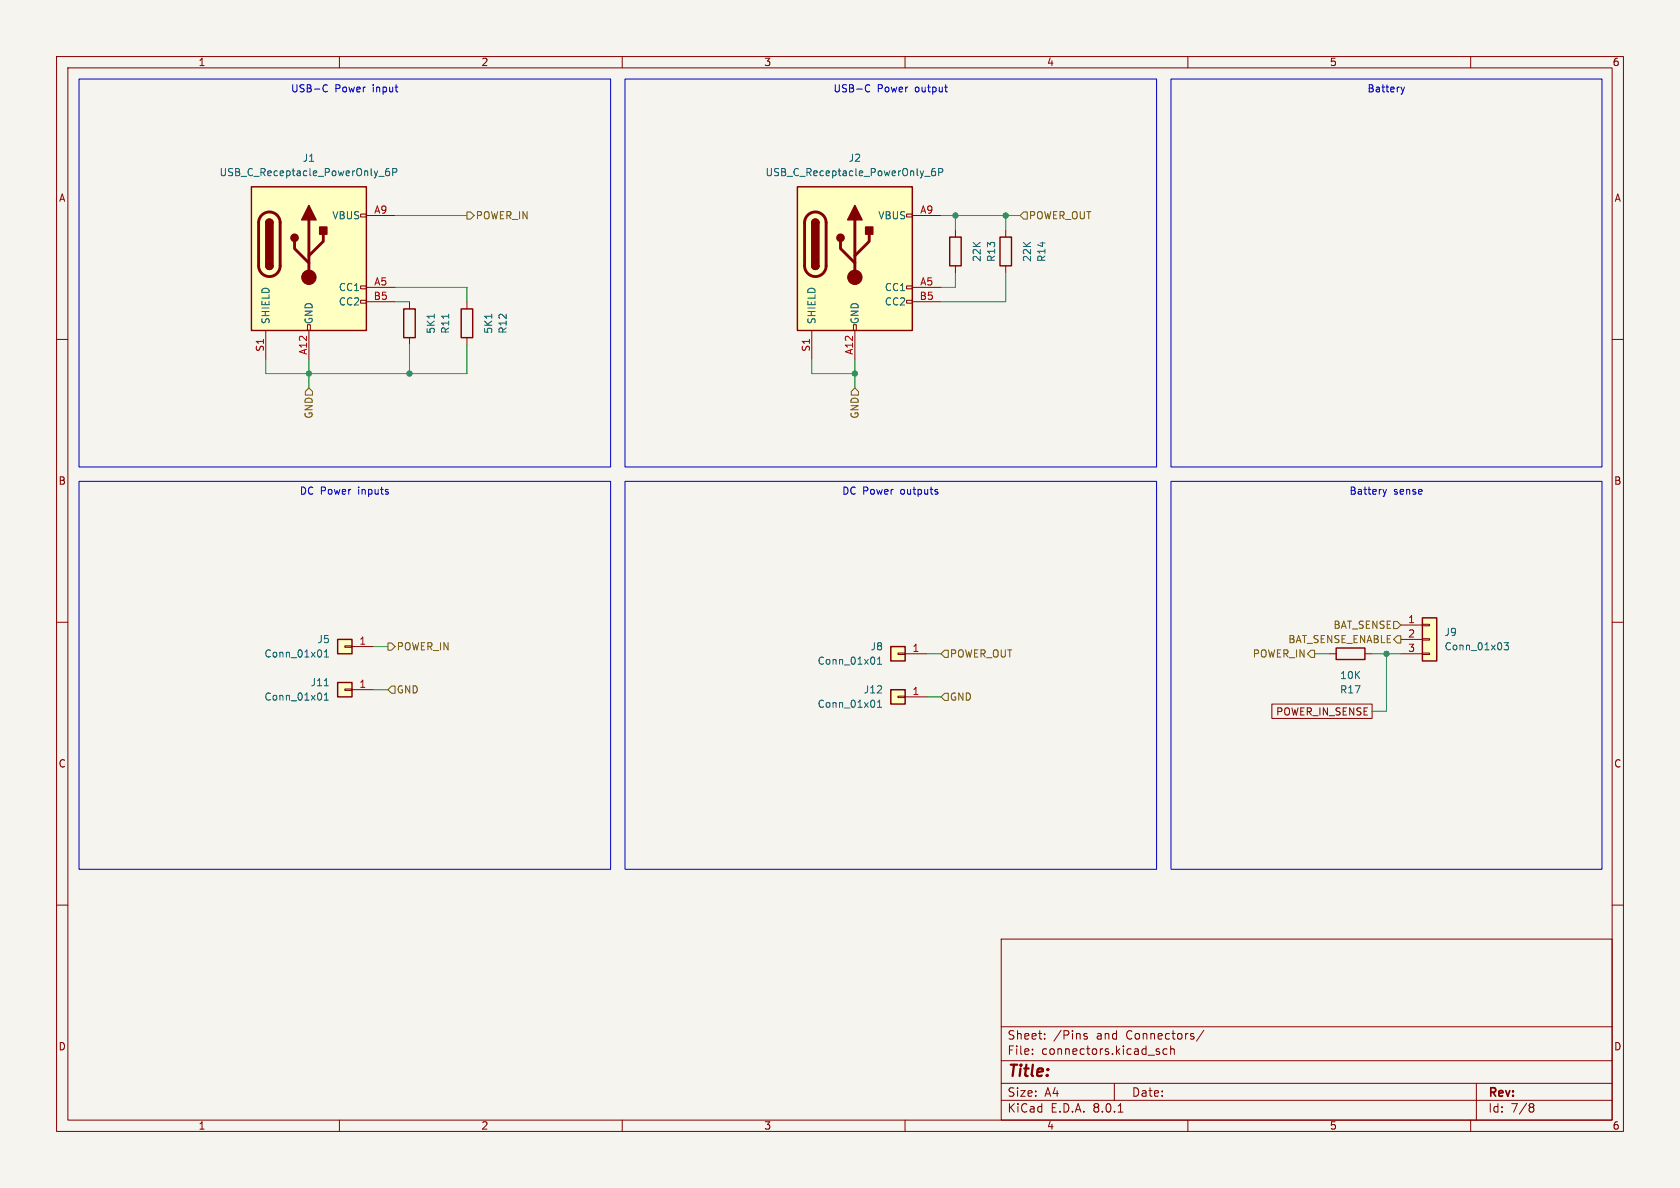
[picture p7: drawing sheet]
<svg xmlns="http://www.w3.org/2000/svg" width="297mm" height="210mm" viewBox="0 0 297 210" stroke-linecap="round" stroke-linejoin="round" font-family="sans-serif">
<path d="M0 0h297v210h-297z" fill="#f5f4ef" stroke="#f5f4ef" stroke-width=".18"/>
<g fill="none" stroke="#840000" stroke-width=".18">
<path d="M10 10h277v190h-277zM12 12h273v186h-273zM60 10v2M110 10v2M160 10v2M210 10v2M260 10v2M10 60h2M285 60h2M10 110h2M285 110h2M10 160h2"/>
<path d="M285 160h2M177 166h108v32h-108zM60 198v2M110 198v2M160 198v2M177 194.5h108M177 191.5h108M177 187.5h108M177 181.5h108M182.5 186.3v.1M182.5 185.5v.1M184.7 183.6v.1"/>
<path d="M184.7 182.8v.1M192.2 182.8l-.4-.1-.2 .2 .1 .2 .5 .2v.3h-.6M197 191.5v3M197.7 196.6h.8M204.6 185.9l.4 .1v.2l-.2 .2h-.3M204.6 185.4l.4 .1M206.3 185.5l-.4-.1-.3 .3v.4l.1 .2h.6M207 185.5l.2-.1 .3 .1 .1 .9M207 184.9v1.5M210 198v2M212.8 182.1l-1.3 2M260 198v2"/>
<path d="M261 191.5v6.5M270.6 195.1h.3l.3 .3-.3 .3M270.6 195.7h.3M270.9 195.7l.2 .2 .1 .4-.3 .3h-.3"/>
</g>
<path d="M157.5 114.3h2.5v2.5h-2.5z" fill="#ffffc2"/>
<path d="M158.7 115.4h1.3v.3h-1.3zM160 115.6h3.8M234.9 115.6h1.3M241.3 115.6h1.3" fill="none" stroke="#840000" stroke-width=".18"/>
<path d="M157.5 114.3h2.5v2.5h-2.5zM236.2 114.6h5.1v2h-5.1z" fill="none" stroke="#840000" stroke-width=".25"/>
<path d="M155.1 117.4h.8M155.1 116.5l.4-.4v1.3" fill="none" stroke="#006464" stroke-width=".18"/>
<path d="M141 33h20.3v25.4h-20.3z" fill="#ffffc2"/>
<path d="M160.3 37.8h1v.6h-1zM161.3 38.1h5.1M143.5 58.4v5.1M150.9 57.4h.5v1h-.5zM151.1 58.4v5.1M160.3 53.1h1v.5h-1zM160.3 50.5h1v.6h-1zM161.3 50.8h5.1M161.3 53.3h5.1" fill="none" stroke="#840000" stroke-width=".18"/>
<path d="M141 33h20.3v25.4h-20.3zM143.5 39.4a.64 .64 0 0 1 .6-.7 .64 .64 0 0 1 .7 .7M143.5 47a.64 .64 0 0 0 .6 .6 .64 .64 0 0 0 .7-.6" fill="none" stroke="#840000" stroke-width=".25"/>
<path d="M142.8 38a1.91 1.91 0 0 1 2.1-.4 1.91 1.91 0 0 1 1.1 1.8v7.6a1.91 1.91 0 0 1-1.9 1.9 1.91 1.91 0 0 1-1.9-1.9v-7.8l.2-.6zM151.1 38.9v10.1M148.6 42.7v1.2l2.5 2.6M153.7 41.4v1.3l-2.6 2.5" fill="none" stroke="#840000" stroke-width=".51"/>
<g fill="#840000" stroke="#840000" stroke-width=".25">
<path d="M143.5 47h1.3a.64 .64 0 0 1-.7 .6 .64 .64 0 0 1-.6-.6z"/>
<path d="M143.5 39.4h1.3v7.6h-1.3z"/>
<path d="M143.7 38.9a.64 .64 0 0 1 .7-.1 .64 .64 0 0 1 .4 .6h-1.3z"/>
<path d="M151.1 36.3l1.3 2.6h-2.5z"/>
<path d="M153 40.1h1.3v1.3h-1.3z"/>
<circle cx="148.6" cy="42" r=".63"/>
</g>
<circle cx="151.1" cy="49" r="1.27" fill="#840000" stroke="#840000" stroke-width=".18"/>
<path d="M163.5 31.2h.9M165.3 29.8l-.4 .1a.86 .86 0 0 0 0 1.2l.4-.2 .1-.4-.2-.2h-.4l-.1 .2M165.9 30.5l.7-.1 .1-.2-.1-.3-.7-.1v1.3" fill="none" stroke="#006464" stroke-width=".18"/>
<path d="M251.5 109.2h2.5v7.6h-2.5z" fill="#ffffc2"/>
<path d="M168.9 40.6v1.3M168.9 47v1.3M177.8 40.6v1.3M177.8 47v1.3M247.6 110.5h3.9M247.6 113h3.9M247.6 115.6h3.9M251.5 115.4h1.2v.3h-1.2zM251.5 112.9h1.2v.3h-1.2zM251.5 110.4h1.2v.2h-1.2z" fill="none" stroke="#840000" stroke-width=".18"/>
<path d="M167.9 41.9h2v5.1h-2zM176.8 41.9h2v5.1h-2zM251.5 109.2h2.5v7.6h-2.5z" fill="none" stroke="#840000" stroke-width=".25"/>
<path d="M265.9 113.6h.8l-.4 .5 .3 .1v.6l-.2 .1-.5-.1" fill="none" stroke="#006464" stroke-width=".18"/>
<path d="M157.5 121.9h2.5v2.6h-2.5z" fill="#ffffc2"/>
<path d="M158.7 123.1h1.3v.2h-1.3zM160 123.2h3.8" fill="none" stroke="#840000" stroke-width=".18"/>
<path d="M157.5 121.9h2.5v2.6h-2.5z" fill="none" stroke="#840000" stroke-width=".25"/>
<path d="M155.1 125h.8M155.1 124.1l.4-.3v1.2" fill="none" stroke="#006464" stroke-width=".18"/>
<path d="M44.4 33h20.4v25.4h-20.4z" fill="#ffffc2"/>
<g fill="none" stroke="#840000" stroke-width=".18">
<path d="M63.8 37.8h1v.6h-1zM64.8 38.1h5M47 58.4v5.1M54.4 57.4h.5v1h-.5zM54.6 58.4v5.1M63.8 53.1h1v.5h-1zM63.8 50.5h1v.6h-1zM64.8 50.8h5M64.8 53.3h5M72.4 53.3v1.3M72.4 59.7v1.3M82.5 53.3v1.3"/>
<path d="M82.5 59.7v1.3"/>
</g>
<path d="M44.4 33h20.4v25.4h-20.4zM47 39.4a.64 .64 0 0 1 .6-.7 .64 .64 0 0 1 .7 .7M47 47a.64 .64 0 0 0 .6 .6 .64 .64 0 0 0 .7-.6M71.4 54.6h2v5.1h-2zM81.5 54.6h2.1v5.1h-2.1z" fill="none" stroke="#840000" stroke-width=".25"/>
<path d="M46.3 38a1.91 1.91 0 0 1 2-.4 1.91 1.91 0 0 1 1.2 1.8v7.6a1.91 1.91 0 0 1-1.9 1.9 1.91 1.91 0 0 1-1.9-1.9v-7.8l.2-.6zM54.6 38.9v10.1M52.1 42.7v1.2l2.5 2.6M57.1 41.4v1.3l-2.5 2.5" fill="none" stroke="#840000" stroke-width=".51"/>
<g fill="#840000" stroke="#840000" stroke-width=".25">
<path d="M47 47h1.3a.64 .64 0 0 1-.7 .6 .64 .64 0 0 1-.6-.6z"/>
<path d="M47 39.4h1.3v7.6h-1.3z"/>
<path d="M47.2 38.9a.64 .64 0 0 1 .7-.1 .64 .64 0 0 1 .4 .6h-1.3z"/>
<path d="M54.6 36.3l1.3 2.6h-2.6z"/>
<path d="M56.5 40.1h1.3v1.3h-1.3z"/>
<circle cx="52.1" cy="42" r=".63"/>
</g>
<circle cx="54.6" cy="49" r="1.27" fill="#840000" stroke="#840000" stroke-width=".18"/>
<path d="M66.9 31.2h1M68.8 29.8l-.4 .1a.86 .86 0 0 0 0 1.2l.4-.2 .1-.4-.3-.2h-.3l-.1 .2M69.4 30.5l.6-.1 .2-.2-.1-.3-.7-.1v1.3M76.8 55.5v.8M79.3 55.5v.8M86.9 55.5v.8" fill="none" stroke="#006464" stroke-width=".18"/>
<path d="M59.7 120.7h2.5v2.5h-2.5z" fill="#ffffc2"/>
<path d="M61 121.8h1.2v.2h-1.2zM62.2 121.9h3.8" fill="none" stroke="#840000" stroke-width=".18"/>
<path d="M59.7 120.7h2.5v2.5h-2.5z" fill="none" stroke="#840000" stroke-width=".25"/>
<path d="M57.3 121.2h.8M57.3 123.8h.8M57.3 122.9l.4-.4v1.3" fill="none" stroke="#006464" stroke-width=".18"/>
<path d="M59.7 113h2.5v2.6h-2.5z" fill="#ffffc2"/>
<path d="M61 114.2h1.2v.2h-1.2zM62.2 114.3h3.8M224.8 124.5h17.8v2.5h-17.8z" fill="none" stroke="#840000" stroke-width=".18"/>
<path d="M59.7 113h2.5v2.6h-2.5z" fill="none" stroke="#840000" stroke-width=".25"/>
<path d="M57.3 116.1h.8M57.3 115.2l.4-.3v1.2" fill="none" stroke="#006464" stroke-width=".18"/>
<path d="M82.5 37.5h.7l.6 .6-.6 .6h-.7zM181 37.5h.6v1.2h-.6l-.7-.6zM54.6 68.6l.6 .6v.7h-1.2v-.7zM151.1 68.6l.7 .6v.7h-1.3v-.7zM68.6 113.7h.6l.6 .6-.6 .6h-.6zM166.4 115.6l.6-.7h.6v1.3h-.6zM231.8 114.9h.6v1.3h-.6l-.7-.6zM246.4 109.9h.6l.6 .6-.6 .6h-.6zM247 112.4h.6v1.3h-.6l-.6-.7zM69.2 121.3h.6v1.3h-.6l-.6-.7zM166.4 123.2l.6-.6h.6v1.2h-.6z" fill="none" stroke="#725600" stroke-width=".18"/>
<g fill="none" stroke="#0000c2" stroke-width=".18">
<path d="M14 14h93.9v68.6h-93.9zM57.3 15h.3l.3 .1M57.9 16.1l-.3 .1h-.3M110.5 14h94v68.6h-94zM153.2 15h.3l.3 .1M153.8 16.1l-.3 .1h-.3M167 15.4h.5M167.2 16.2h.3M207 14h76.2v68.6h-76.2zM247.7 15.4l.3 .8M248 16.2l-.2 .4M248.3 15.4l-.3 .8"/>
<path d="M14 85.1h93.9v68.6h-93.9zM110.5 85.1h94v68.6h-94zM165.6 86.9l.2 .2-.2 .3M165.6 86.5l.2 .1M207 85.1h76.2v68.6h-76.2zM244.5 86.5l.3 .9M244.8 87.4l-.2 .3M245.1 86.5l-.3 .9"/>
</g>
<g fill="none" stroke="#009600" stroke-width=".18">
<path d="M69.8 38.1h12.7M166.4 38.1h13.9M168.9 38.1v2.5M177.8 38.1v2.5M69.8 53.3h2.6M69.8 50.8h12.7v2.5M168.9 48.3v2.5h-2.5M177.8 48.3v5h-11.4M54.6 63.5v5.1M72.4 61v5M82.5 61v5h-35.5v-2.5M143.5 63.5v2.5h7.6"/>
<path d="M151.1 63.5v5.1M66 114.3h2.6M163.8 115.6h2.6M232.4 115.6h2.5M242.6 115.6h5M245.1 115.6v10.1h-2.5M66 121.9h2.6M163.8 123.2h2.6"/>
</g>
<g fill="#009600" stroke="#009600" stroke-width=".18">
<circle cx="151.1" cy="66" r=".46"/>
<circle cx="168.9" cy="38.1" r=".46"/>
<circle cx="177.8" cy="38.1" r=".46"/>
<circle cx="245.1" cy="115.6" r=".46"/>
<circle cx="72.4" cy="66" r=".46"/>
<circle cx="54.6" cy="66" r=".46"/>
</g>
<text font-size="2.8" fill="#840000" x="178" y="190.9">Title:</text>
<g font-size="2.1" fill="#840000">
<text x="178" y="184">Sheet:</text>
<text x="186.2" y="184">/Pins</text>
<text x="193.9" y="184">and</text>
<text x="199.3" y="184">Connectors/</text>
<text x="178" y="186.7">File:</text>
<text x="184.1" y="186.7">connectors.kicad_sch</text>
<text x="178" y="196.9">KiCad</text>
<text x="178" y="194.1">Size:</text>
<text x="184.7" y="194.1">A4</text>
<text x="185.7" y="196.9">E.D.A.</text>
<text x="193.3" y="196.9">8.0.1</text>
<text x="200" y="194.1">Date:</text>
<text x="263" y="194.3">Rev:</text>
<text x="263" y="196.9">Id:</text>
<text x="267.1" y="196.9">7/8</text>
</g>
<g font-size="1.8" fill="#840000">
<text x="35" y="11.9">1</text>
<text x="85" y="11.9">2</text>
<text x="135" y="11.9">3</text>
<text x="185" y="11.9">4</text>
<text x="235" y="11.9">5</text>
<text x="285" y="11.9">6</text>
<text x="10.3" y="35.9">A</text>
<text x="285.3" y="35.9">A</text>
<text x="10.3" y="85.9">B</text>
<text x="285.3" y="85.9">B</text>
<text x="225.5" y="126.7">POWER_IN_SENSE</text>
<text x="10.3" y="135.9">C</text>
<text x="285.3" y="135.9">C</text>
<text x="10.3" y="185.9">D</text>
<text x="285.3" y="185.9">D</text>
<text x="35" y="199.9">1</text>
<text x="85" y="199.9">2</text>
<text x="135" y="199.9">3</text>
<text x="185" y="199.9">4</text>
<text x="235" y="199.9">5</text>
<text x="285" y="199.9">6</text>
</g>
<g font-size="1.8" fill="#0000c2">
<text x="51.4" y="16.6">USB-C</text>
<text x="59.2" y="16.6">Power</text>
<text x="66" y="16.6">input</text>
<text x="147.2" y="16.6">USB-C</text>
<text x="155.1" y="16.6">Power</text>
<text x="161.9" y="16.6">output</text>
<text x="241.7" y="16.6">Battery</text>
<text x="52.9" y="87.8">DC Power</text>
<text x="63.4" y="87.8">inputs</text>
<text x="148.8" y="87.8">DC Power</text>
<text x="159.3" y="87.8">outputs</text>
<text x="238.5" y="87.8">Battery</text>
<text x="246.4" y="87.8">sense</text>
</g>
<g font-size="1.8" fill="#006464">
<text x="53.4" y="28.8">J1</text>
<text x="149.9" y="28.8">J2</text>
<text x="38.7" y="31.3">USB_C_Receptacle_PowerOnly_6P</text>
<text x="135.2" y="31.3">USB_C_Receptacle_PowerOnly_6P</text>
<text x="58.7" y="39">VBUS</text>
<text x="155.2" y="39">VBUS</text>
<text x="173.6" y="46.4" transform="rotate(-90 173.6 46.4)">22K</text>
<text x="176.1" y="46.4" transform="rotate(-90 176.1 46.4)">R13</text>
<text x="182.5" y="46.4" transform="rotate(-90 182.5 46.4)">22K</text>
<text x="185" y="46.4" transform="rotate(-90 185 46.4)">R14</text>
<text x="59.8" y="51.7">CC1</text>
<text x="156.3" y="51.7">CC1</text>
<text x="47.9" y="57.4" transform="rotate(-90 47.9 57.4)">SHIELD</text>
<text x="55.5" y="57.4" transform="rotate(-90 55.5 57.4)">GND</text>
<text x="59.8" y="54.2">CC2</text>
<text x="77.1" y="59.1" transform="rotate(-90 77.1 59.1)">5K1</text>
<text x="79.6" y="59.1" transform="rotate(-90 79.6 59.1)">R11</text>
<text x="87.2" y="59.1" transform="rotate(-90 87.2 59.1)">5K1</text>
<text x="89.8" y="59.1" transform="rotate(-90 89.8 59.1)">R12</text>
<text x="144.4" y="57.4" transform="rotate(-90 144.4 57.4)">SHIELD</text>
<text x="152" y="57.4" transform="rotate(-90 152 57.4)">GND</text>
<text x="156.3" y="54.2">CC2</text>
<text x="56" y="113.9">J5</text>
<text x="255.3" y="112.6">J9</text>
<text x="46.7" y="116.4">Conn_01x01</text>
<text x="144.4" y="117.7">Conn_01x01</text>
<text x="153.8" y="115.2">J8</text>
<text x="255.3" y="115.2">Conn_01x03</text>
<text x="46.7" y="124.1">Conn_01x01</text>
<text x="54.8" y="121.5">J11</text>
<text x="144.4" y="125.3">Conn_01x01</text>
<text x="152.6" y="122.8">J12</text>
<text x="236.8" y="122.8">R17</text>
<text x="236.8" y="120.2">10K</text>
</g>
<g font-size="1.8" fill="#a90000">
<text x="66.1" y="37.8">A9</text>
<text x="162.6" y="37.8">A9</text>
<text x="66" y="53.1">B5</text>
<text x="66.1" y="50.5">A5</text>
<text x="162.5" y="53.1">B5</text>
<text x="162.6" y="50.5">A5</text>
<text x="46.7" y="62.3" transform="rotate(-90 46.7 62.3)">S1</text>
<text x="54.4" y="62.8" transform="rotate(-90 54.4 62.8)">A12</text>
<text x="143.3" y="62.3" transform="rotate(-90 143.3 62.3)">S1</text>
<text x="150.9" y="62.8" transform="rotate(-90 150.9 62.8)">A12</text>
<text x="248.8" y="110.2">1</text>
<text x="248.8" y="112.8">2</text>
<text x="63.4" y="114">1</text>
<text x="161.2" y="115.3">1</text>
<text x="248.8" y="115.3">3</text>
<text x="63.4" y="121.7">1</text>
<text x="161.2" y="122.9">1</text>
</g>
<g font-size="1.8" fill="#725600">
<text x="84" y="39">POWER_IN</text>
<text x="181.8" y="39">POWER_OUT</text>
<text x="55.5" y="74.1" transform="rotate(-90 55.5 74.1)">GND</text>
<text x="152" y="74.1" transform="rotate(-90 152 74.1)">GND</text>
<text x="227.7" y="113.9">BAT_SENSE_ENABLE</text>
<text x="235.6" y="111.4">BAT_SENSE</text>
<text x="70" y="115.2">POWER_IN</text>
<text x="167.8" y="116.4">POWER_OUT</text>
<text x="221.4" y="116.4">POWER_IN</text>
<text x="70" y="122.8">GND</text>
<text x="167.8" y="124.1">GND</text>
</g>
</svg>
